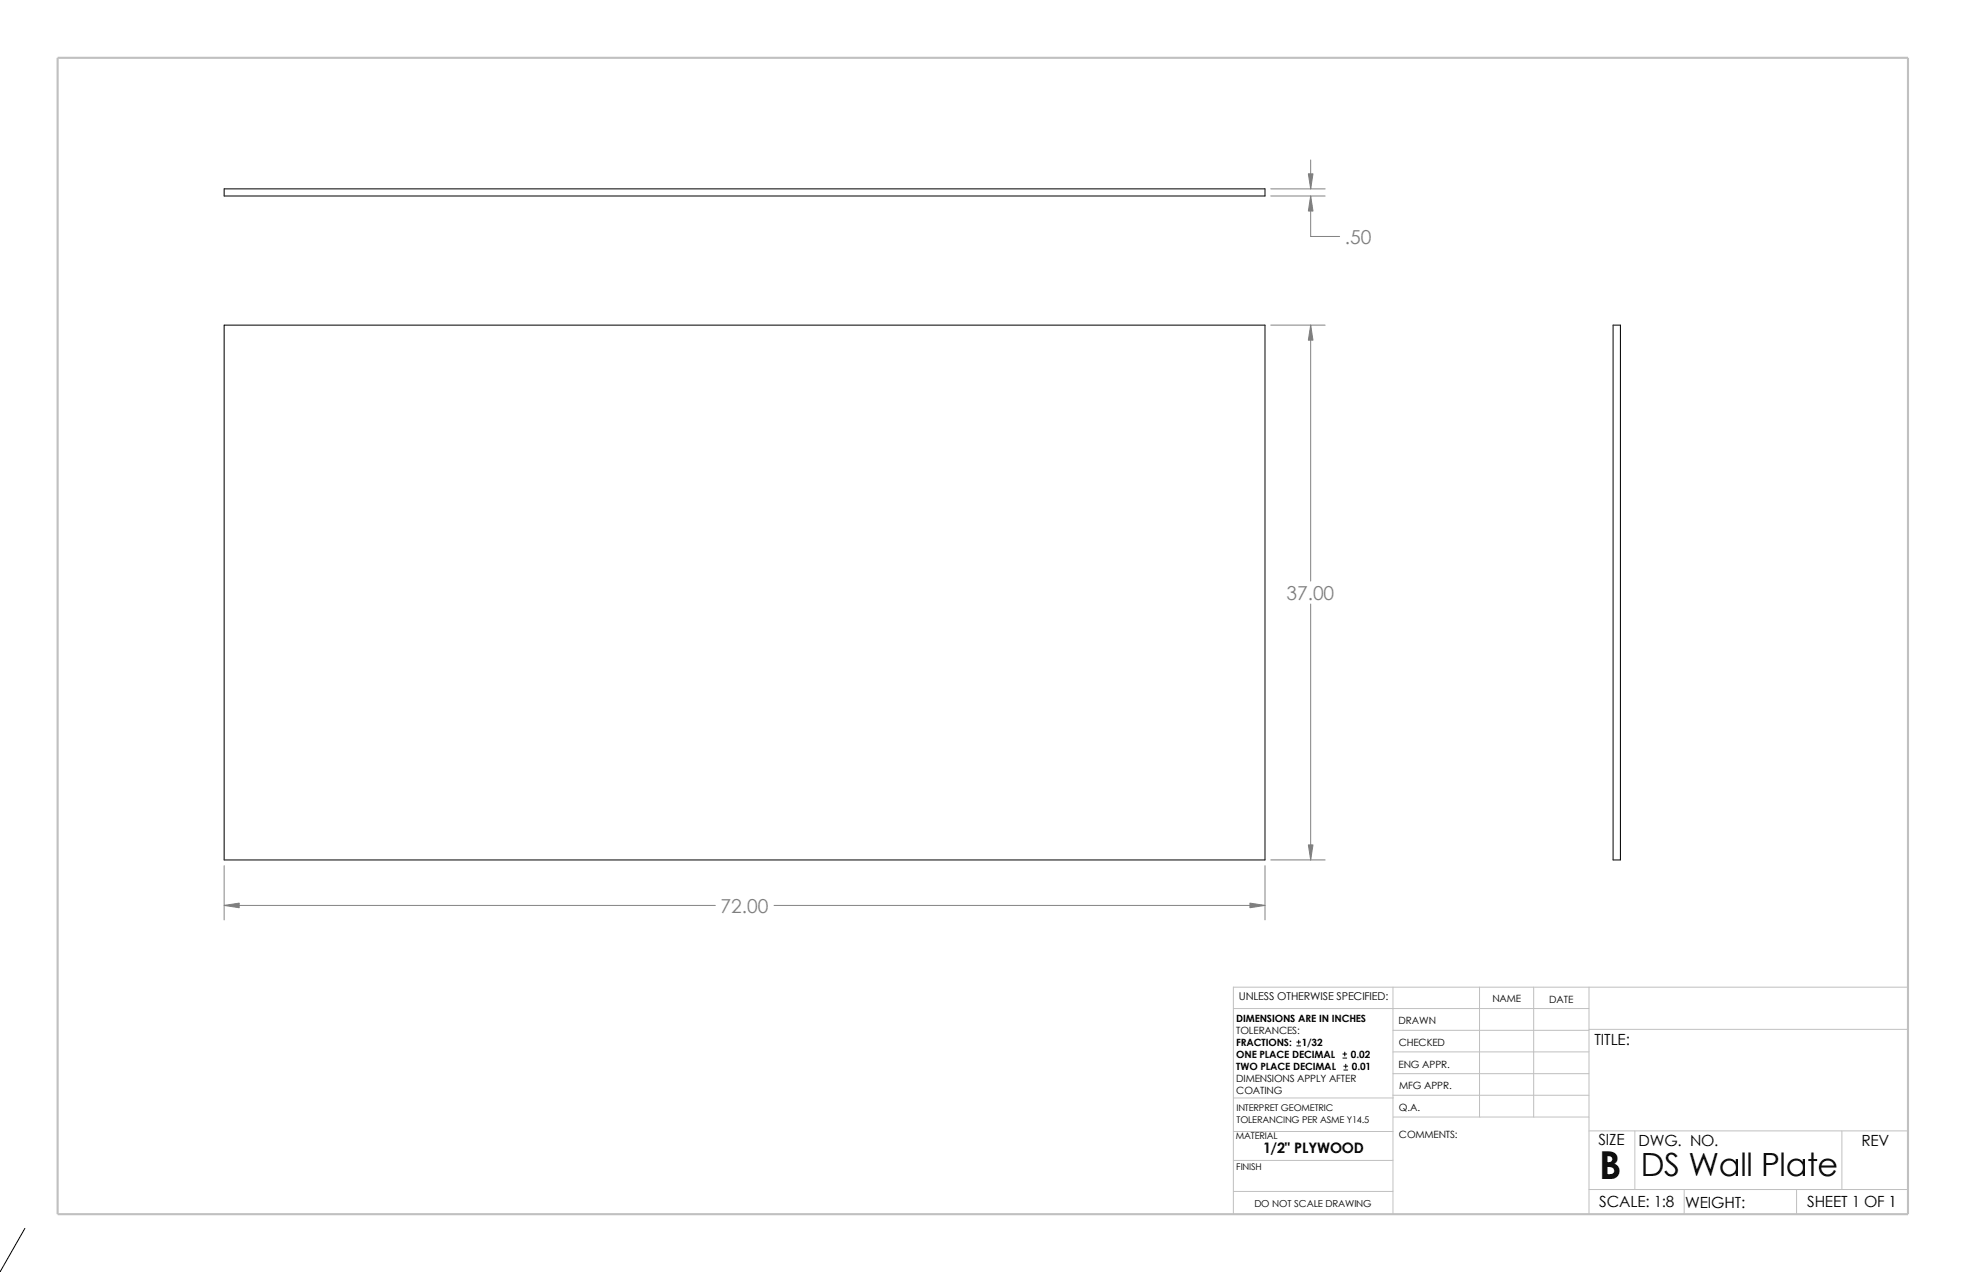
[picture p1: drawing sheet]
<svg xmlns="http://www.w3.org/2000/svg" width="432mm" height="279mm" viewBox="0 0 432 279" stroke-linecap="round" stroke-linejoin="round" font-family="sans-serif">
<g fill="none" stroke="#c0c0c0" stroke-width=".22">
<path d="M305.9 216.8v49.9M325 216.8v28.6M336.8 216.8v28.6M349 216.8v49.9M419.1 216.8h-148.2v49.9M270.9 221.5h78.1M305.9 226.3h43.1M305.9 231.1h43.1M305.9 235.8h43.1M349 226.1h70.1M270.9 248.5h35.1M270.9 254.9h35"/>
<path d="M270.9 241.2h35.1M305.9 240.6h43.1M306 245.4h43M349 248.4h70.1M359.1 248.4v12.9M404.5 248.4v12.9M270.9 261.7h35M349 261.3h70.1M369.9 261.3v5.4M394.6 261.3v5.4"/>
</g>
<path d="M12.7 12.7h406.4v254h-406.4z" fill="none" stroke="#c0c0c0" stroke-width=".47"/>
<g fill="none" stroke="#000" stroke-width=".22">
<path d="M49.2 41.5h228.6v1.6h-228.6zM49.2 71.4h228.6v117.5h-228.6zM354.3 71.4h1.6v117.5h-1.6zM284.8 229.7h.9M284.8 228.9h.9M285.2 228.5v.8M294.9 232.4h.9M294.9 231.5h.9M295.1 235h.9M295.1 234.2h.9M295.4 231.1v.8M295.6 233.8v.8"/>
<path d="M5.5 269.8l-5.6 9.5"/>
</g>
<path d="M287.9 35.1v6.4M279.1 43.1h11.9M279.1 41.5h11.9M287.9 43.1v8.8h6.3M279.1 71.4h11.9M287.9 71.4v56.2M287.9 132.7v56.2M49.2 190.2v11.9M49.2 198.9h107.9M170 198.9h107.8M277.8 190.2v11.9M279.1 188.9h11.9" fill="none" stroke="#808080" stroke-width=".22"/>
<g fill="#808080" stroke="#808080" stroke-width=".22">
<path d="M49.2 198.9l3.3-.5v1z"/>
<path d="M274.5 198.4l3.3 .5-3.3 .5z"/>
<path d="M287.4 185.6h1l-.5 3.3z"/>
<path d="M287.9 71.4l.5 3.3h-1z"/>
<path d="M287.9 43.1l.5 3.3h-1z"/>
<path d="M287.4 38.2h1l-.5 3.3z"/>
</g>
<text font-size="8.5" x="351.2" y="259">B</text>
<text font-size="7" x="360.4" y="258.2">DS Wall Plate</text>
<g font-size="4.2" fill="#808080">
<text x="295.4" y="53.6">.50</text>
<text x="282.6" y="131.8">37.00</text>
<text x="158.3" y="200.5">72.00</text>
</g>
<g font-size="3.4">
<text x="350.2" y="229.5">TITLE:</text>
<text x="351.1" y="251.6">SIZE</text>
<text x="359.9" y="251.6">DWG. NO.</text>
<text x="408.9" y="251.7">REV</text>
<text x="351.2" y="265.2">SCALE: 1:8</text>
<text x="370.1" y="265.3">WEIGHT:</text>
<text x="396.9" y="265.2">SHEET 1 OF 1</text>
</g>
<text font-size="3.2" x="277.4" y="253.3">1/2&quot; PLYWOOD</text>
<text font-size="2.4" x="272.1" y="219.7">UNLESS OTHERWISE SPECIFIED:</text>
<g font-size="2.2">
<text x="327.8" y="220.2">NAME</text>
<text x="340.3" y="220.2">DATE</text>
<text x="271.5" y="227.2">TOLERANCES:</text>
<text x="271.5" y="224.5">DIMENSIONS ARE IN INCHES</text>
<text x="307.2" y="225">DRAWN</text>
<text x="271.5" y="232.4">ONE PLACE DECIMAL</text>
<text x="271.5" y="229.7">FRACTIONS:</text>
<text x="285.9" y="229.7">1/32</text>
<text x="296.7" y="232.4">0.02</text>
<text x="307.2" y="229.8">CHECKED</text>
<text x="271.5" y="235.1">TWO PLACE DECIMAL</text>
<text x="271.5" y="237.7">DIMENSIONS APPLY AFTER</text>
<text x="296.9" y="235.1">0.01</text>
<text x="307.2" y="234.5">ENG APPR.</text>
<text x="307.3" y="239.2">MFG APPR.</text>
<text x="271.5" y="240.4">COATING</text>
<text x="307.3" y="244">Q.A.</text>
<text x="307.3" y="250.1">COMMENTS:</text>
</g>
<text font-size="2.1" x="275.5" y="265.1">DO NOT SCALE DRAWING</text>
<g font-size="2">
<text x="271.6" y="244.1">INTERPRET GEOMETRIC</text>
<text x="271.4" y="250.1">MATERIAL</text>
<text x="271.6" y="246.6">TOLERANCING PER ASME Y14.5</text>
<text x="271.5" y="257">FINISH</text>
</g>
</svg>
